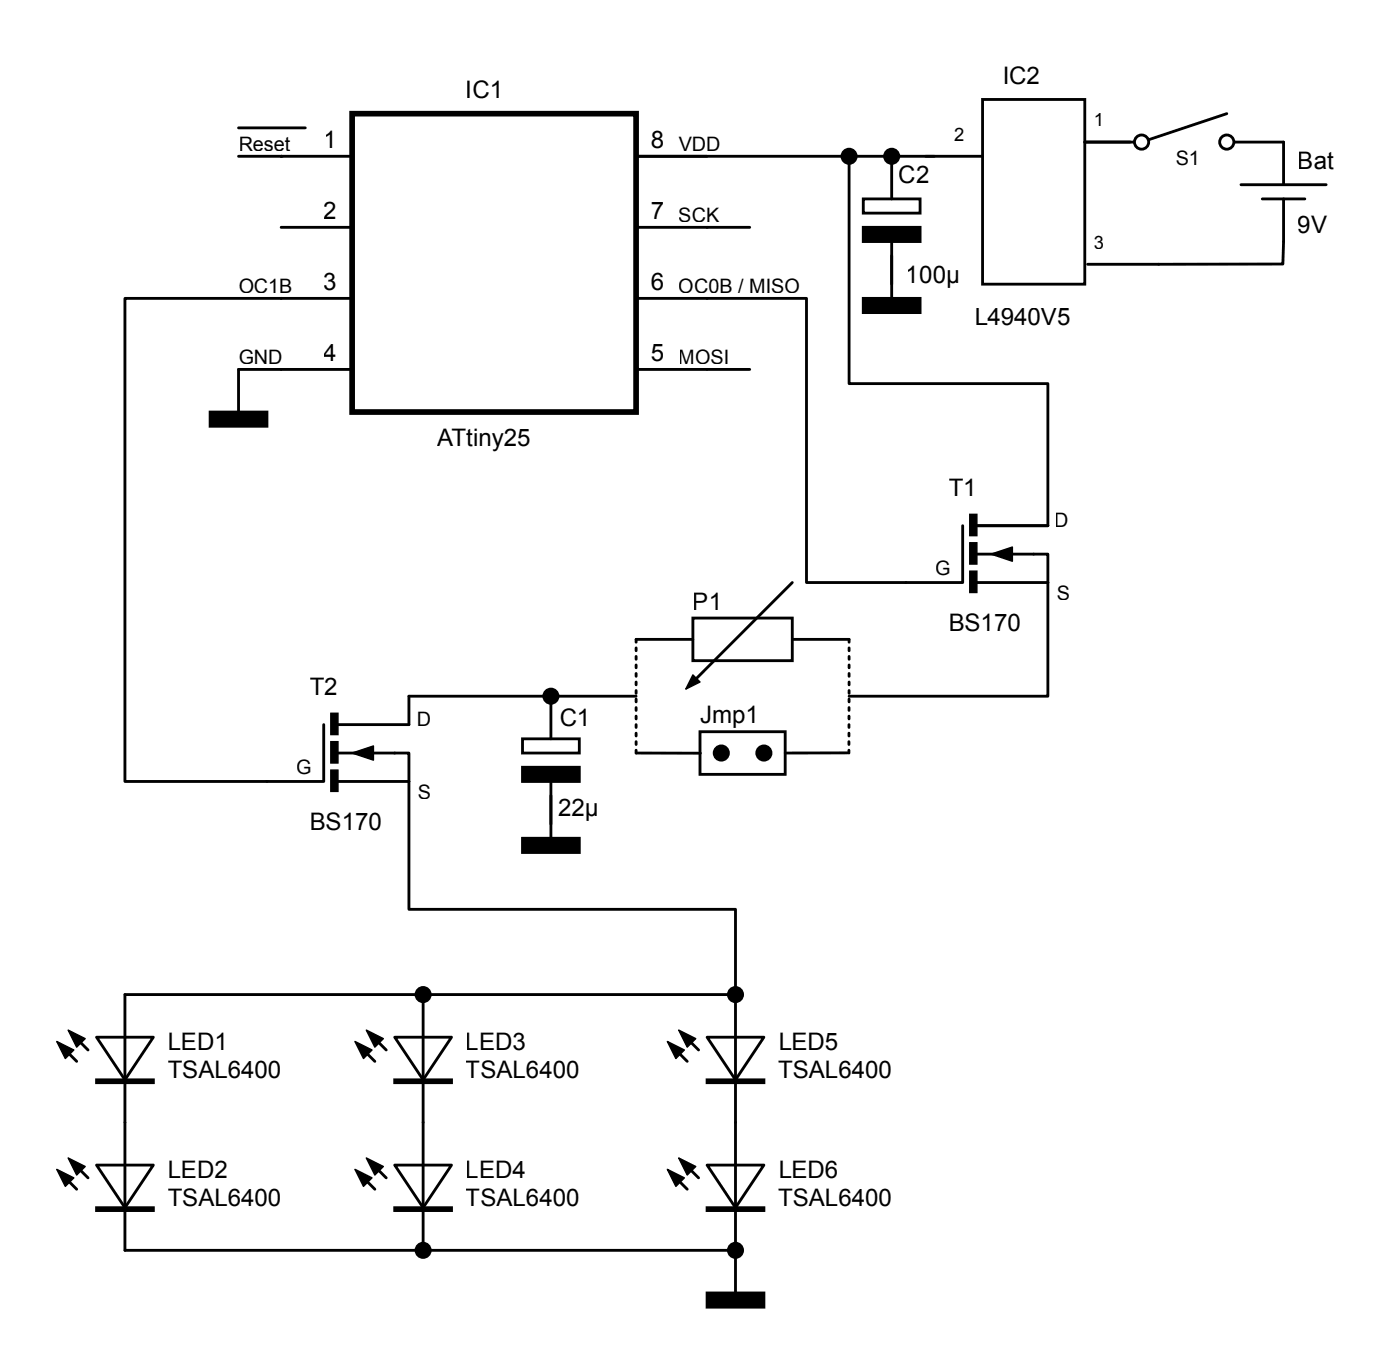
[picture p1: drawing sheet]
<svg xmlns="http://www.w3.org/2000/svg" width="348mm" height="339mm" viewBox="0 0 348 339" stroke-linecap="round" stroke-linejoin="round" font-family="sans-serif">
<path d="M87.5 28.2h70.5v74.1h-70.5z" fill="#fff" stroke="#000" stroke-width="1.4"/>
<g fill="none" stroke="#000" stroke-width=".71">
<path d="M59.3 38.8h28.2M59.3 31.8h16.5M158 38.8h17.7M304.8 35.3h14.1v10.6M304.8 28.2l-21.2 7.1h-14.1M69.8 56.4h17.7M158 56.4h28.3M308.3 45.9h21.2M313.6 49.4h10.6M318.9 49.4v10.6M69.8 74.1h17.7M158 74.1h17.7"/>
<path d="M59.3 91.7v10.6M69.8 91.7h17.7M158 91.7h28.3"/>
</g>
<g fill="#000">
<circle cx="69.8" cy="38.8" r=".35"/>
<circle cx="158" cy="38.8" r=".35"/>
</g>
<path d="M52.2 102.3h14.1v3.5h-14.1z" fill="#000" stroke="#000" stroke-width=".71"/>
<circle cx="283.6" cy="35.3" r="1.76" fill="#fff"/>
<circle cx="283.6" cy="35.3" r="1.76" fill="none" stroke="#000" stroke-width=".71" stroke-linecap="butt"/>
<circle cx="304.8" cy="35.3" r="1.76" fill="#fff"/>
<circle cx="304.8" cy="35.3" r="1.76" fill="none" stroke="#000" stroke-width=".71" stroke-linecap="butt"/>
<path d="M230 38.8h14.1M244.1 24.7h25.4v45.9h-25.4zM269.5 35.3h11.3M175.7 74.1h24.7v70.5h38.8v-14.1M270.2 65.6h17.7M242.7 137.6h17.6v7h-17.6M242.7 130.5h17.6M80.4 179.9v14.1h-14.1M84 179.9h17.6M84 187h17.6v7h-17.6" fill="none" stroke="#000" stroke-width=".71"/>
<g fill="#000">
<path d="M246.2 137.6l5.3-1.8v3.5zM172.2 167.6l1.7 1.7-3.5 1.8zM87.5 187l5.3-1.8v3.5z"/>
<circle cx="211" cy="38.8" r="2.12"/>
</g>
<path d="M246.2 137.6l5.3-1.8v3.5zM172.2 167.6l1.7 1.7-3.5 1.8zM87.5 187l5.3-1.8v3.5z" fill="none" stroke="#000" stroke-width=".35"/>
<path d="M240.9 127.7h1.8v5.3h-1.8zM240.9 134.8h1.8v5.3h-1.8zM240.9 141.8h1.8v5.3h-1.8zM82.2 177.1h1.8v5.3h-1.8zM82.2 184.1h1.8v5.3h-1.8zM82.2 191.2h1.8v5.3h-1.8z" fill="#000" stroke="#000" stroke-width=".35"/>
<path d="M172.2 153.5h24.6v10.5h-24.6z" fill="#fff" stroke="#000" stroke-width=".71"/>
<path d="M158 158.7h14.2M196.8 144.6l-24.6 24.7M196.8 158.7h14.2M260.3 144.6v28.3h-49.3" fill="none" stroke="#000" stroke-width=".71"/>
<path d="M129.8 183.4h14.1v3.6h-14.1z" fill="#fff" stroke="#000" stroke-width=".71"/>
<path d="M69.8 74.1h-38.8v119.9h35.3M136.9 172.9v10.5M158 172.9h-56.4v7M136.9 194v14.1" fill="none" stroke="#000" stroke-width=".71"/>
<path d="M129.8 190.5h14.1v3.5h-14.1zM129.8 208.1h14.1v3.6h-14.1z" fill="#000" stroke="#000" stroke-width=".71"/>
<circle cx="136.9" cy="172.9" r="2.12" fill="#000"/>
<path d="M24 257.5h14.1l-7.1 10.6z" fill="#fff"/>
<path d="M15.5 260l3.5 3.5M18.3 257.2l3.6 3.5M24 257.5h14.1l-7.1 10.6zM31 246.9v31.8" fill="none" stroke="#000" stroke-width=".71"/>
<path d="M24 268.1h14.1v.7h-14.1z" fill="#000" stroke="#000" stroke-width=".71"/>
<path d="M14.1 258.6l4.2 2.1-2.1 2.1zM16.9 255.8l4.3 2.1-2.2 2.1z" fill="#000"/>
<path d="M14.1 258.6l4.2 2.1-2.1 2.1zM16.9 255.8l4.3 2.1-2.2 2.1z" fill="none" stroke="#000" stroke-width=".35"/>
<path d="M24 289.3h14.1l-7.1 10.6z" fill="#fff"/>
<path d="M31 278.7v31.7M15.5 291.7l3.5 3.6M18.3 288.9l3.6 3.6M24 289.3h14.1l-7.1 10.6z" fill="none" stroke="#000" stroke-width=".71"/>
<path d="M24 299.9h14.1v.7h-14.1z" fill="#000" stroke="#000" stroke-width=".71"/>
<path d="M14.1 290.3l4.2 2.2-2.1 2.1zM16.9 287.5l4.3 2.1-2.2 2.1z" fill="#000"/>
<path d="M14.1 290.3l4.2 2.2-2.1 2.1zM16.9 287.5l4.3 2.1-2.2 2.1z" fill="none" stroke="#000" stroke-width=".35"/>
<path d="M98.1 257.5h14.1l-7.1 10.6z" fill="#fff"/>
<path d="M89.6 260l3.5 3.5M92.4 257.2l3.6 3.5M98.1 257.5h14.1l-7.1 10.6zM105.1 246.9v31.8" fill="none" stroke="#000" stroke-width=".71"/>
<path d="M98.1 268.1h14.1v.7h-14.1z" fill="#000" stroke="#000" stroke-width=".71"/>
<path d="M88.2 258.6l4.2 2.1-2.1 2.1zM91 255.8l4.2 2.1-2.1 2.1z" fill="#000"/>
<path d="M88.2 258.6l4.2 2.1-2.1 2.1zM91 255.8l4.2 2.1-2.1 2.1z" fill="none" stroke="#000" stroke-width=".35"/>
<path d="M98.1 289.3h14.1l-7.1 10.6z" fill="#fff"/>
<path d="M105.1 278.7v31.7M89.6 291.7l3.5 3.6M92.4 288.9l3.6 3.6M98.1 289.3h14.1l-7.1 10.6z" fill="none" stroke="#000" stroke-width=".71"/>
<path d="M98.1 299.9h14.1v.7h-14.1z" fill="#000" stroke="#000" stroke-width=".71"/>
<path d="M88.2 290.3l4.2 2.2-2.1 2.1zM91 287.5l4.2 2.1-2.1 2.1z" fill="#000"/>
<path d="M88.2 290.3l4.2 2.2-2.1 2.1zM91 287.5l4.2 2.1-2.1 2.1z" fill="none" stroke="#000" stroke-width=".35"/>
<path d="M175.7 257.5h14.1l-7.1 10.6z" fill="#fff"/>
<path d="M167.2 260l3.5 3.5M170 257.2l3.6 3.5M175.7 257.5h14.1l-7.1 10.6zM182.7 246.9v31.8" fill="none" stroke="#000" stroke-width=".71"/>
<path d="M175.7 268.1h14.1v.7h-14.1z" fill="#000" stroke="#000" stroke-width=".71"/>
<path d="M165.8 258.6l4.2 2.1-2.1 2.1zM168.6 255.8l4.3 2.1-2.2 2.1z" fill="#000"/>
<path d="M165.8 258.6l4.2 2.1-2.1 2.1zM168.6 255.8l4.3 2.1-2.2 2.1z" fill="none" stroke="#000" stroke-width=".35"/>
<path d="M175.7 289.3h14.1l-7.1 10.6z" fill="#fff"/>
<path d="M158 38.8h74.1M211 38.8v56.4h49.3v35.3M318.9 60l-.2 5.6h-30.8M59.3 91.7h10.5M101.6 194v31.8h81.1v21.1h-151.7M182.7 278.7v42.3M167.2 291.7l3.5 3.6M170 288.9l3.6 3.6M175.7 289.3h14.1l-7.1 10.6zM31 310.4h151.7" fill="none" stroke="#000" stroke-width=".71"/>
<path d="M175.7 299.9h14.1v.7h-14.1zM175.7 321h14.1v3.6h-14.1z" fill="#000" stroke="#000" stroke-width=".71"/>
<g fill="#000">
<path d="M165.8 290.3l4.2 2.2-2.1 2.1zM168.6 287.5l4.3 2.1-2.2 2.1z"/>
<circle cx="105.1" cy="246.9" r="2.12"/>
<circle cx="182.7" cy="246.9" r="2.12"/>
<circle cx="105.1" cy="310.4" r="2.12"/>
<circle cx="182.7" cy="310.4" r="2.12"/>
</g>
<path d="M165.8 290.3l4.2 2.2-2.1 2.1zM168.6 287.5l4.3 2.1-2.2 2.1z" fill="none" stroke="#000" stroke-width=".35"/>
<path d="M173.9 181.7h21.2v10.6h-21.2z" fill="#fff" stroke="#000" stroke-width=".71"/>
<g fill="#000">
<circle cx="179.2" cy="187" r="1.76"/>
<circle cx="189.8" cy="187" r="1.76"/>
</g>
<g fill="none" stroke="#000" stroke-width=".71" stroke-linecap="butt">
<circle cx="179.2" cy="187" r="1.76"/>
<circle cx="189.8" cy="187" r="1.76"/>
</g>
<g fill="none" stroke="#000" stroke-width=".71">
<path d="M158 158.8v.7M211 158.8v.7M158 160.9v.7M158 163v.7M158 165.1v.7M158 167.2v.7M158 169.3v.7M158 171.4v.8M158 173.6v.7M158 175.7v.7M158 177.8v.7M158 179.9v.7"/>
<path d="M210.9 179.9v.7M210.9 177.8v.7M210.9 175.7v.7M211 173.6v.7M211 171.4v.8M211 160.9v.7M211 163v.7M211 165.1v.7M211 167.2v.7M211 169.3v.7M158 186.3v.7h16M158 182v.7"/>
<path d="M158 184.1v.8M210.6 186.9l-15.5 .1M210.9 186.3v.7M210.9 184.1v.8M210.9 182v.7"/>
</g>
<path d="M214.5 49.4h14.1v3.5h-14.1z" fill="#fff" stroke="#000" stroke-width=".71"/>
<path d="M221.5 38.8v10.6M221.5 60v14.1" fill="none" stroke="#000" stroke-width=".71"/>
<path d="M214.5 56.4h14.1v3.6h-14.1zM214.5 74.1h14.1v3.5h-14.1z" fill="#000" stroke="#000" stroke-width=".71"/>
<circle cx="221.5" cy="38.8" r="2.12" fill="#000"/>
<g font-size="6">
<text x="249.1" y="20.8">IC2</text>
<text x="115.7" y="24.3">IC1</text>
<text x="80.4" y="36.7">1</text>
<text x="161.6" y="36.7">8</text>
<text x="322.4" y="42">Bat</text>
<text x="223.3" y="45.5">C2</text>
<text x="80.4" y="54.3">2</text>
<text x="161.6" y="54.3">7</text>
<text x="322.4" y="57.9">9V</text>
<text x="80.4" y="72">3</text>
<text x="161.6" y="72">6</text>
<text x="225.1" y="70.2">100µ</text>
<text x="242" y="80.8">L4940V5</text>
<text x="80.4" y="89.6">4</text>
<text x="161.6" y="89.6">5</text>
<text x="108.7" y="110.8">ATtiny25</text>
<text x="235.7" y="123.1">T1</text>
<text x="172.2" y="151.3">P1</text>
<text x="235.7" y="156.6">BS170</text>
<text x="76.9" y="172.5">T2</text>
<text x="173.9" y="179.6">Jmp1</text>
<text x="139" y="180.3">C1</text>
<text x="138.6" y="202.5">22µ</text>
<text x="76.9" y="206">BS170</text>
<text x="41.6" y="260.7">LED1</text>
<text x="115.7" y="260.7">LED3</text>
<text x="193.3" y="260.7">LED5</text>
<text x="41.6" y="267.8">TSAL6400</text>
<text x="115.7" y="267.8">TSAL6400</text>
<text x="193.3" y="267.8">TSAL6400</text>
<text x="41.6" y="292.5">LED2</text>
<text x="115.7" y="292.5">LED4</text>
<text x="193.3" y="292.5">LED6</text>
<text x="41.6" y="299.5">TSAL6400</text>
<text x="115.7" y="299.5">TSAL6400</text>
<text x="193.3" y="299.5">TSAL6400</text>
</g>
<g font-size="4.9">
<text x="59.3" y="37.4">Reset</text>
<text x="168.6" y="37.4">VDD</text>
<text x="292.1" y="40.9">S1</text>
<text x="168.6" y="55">SCK</text>
<text x="59.3" y="72.7">OC1B</text>
<text x="168.6" y="72.7">OC0B / MISO</text>
<text x="59.3" y="90.3">GND</text>
<text x="168.6" y="90.3">MOSI</text>
<text x="262.1" y="130.9">D</text>
<text x="232.5" y="142.9">G</text>
<text x="262.5" y="148.9">S</text>
<text x="103.4" y="180.3">D</text>
<text x="73.7" y="192.3">G</text>
<text x="103.7" y="198.3">S</text>
</g>
<g font-size="4.6">
<text x="237.1" y="34.9">2</text>
<text x="271.6" y="31.4">1</text>
<text x="271.6" y="61.7">3</text>
</g>
</svg>
